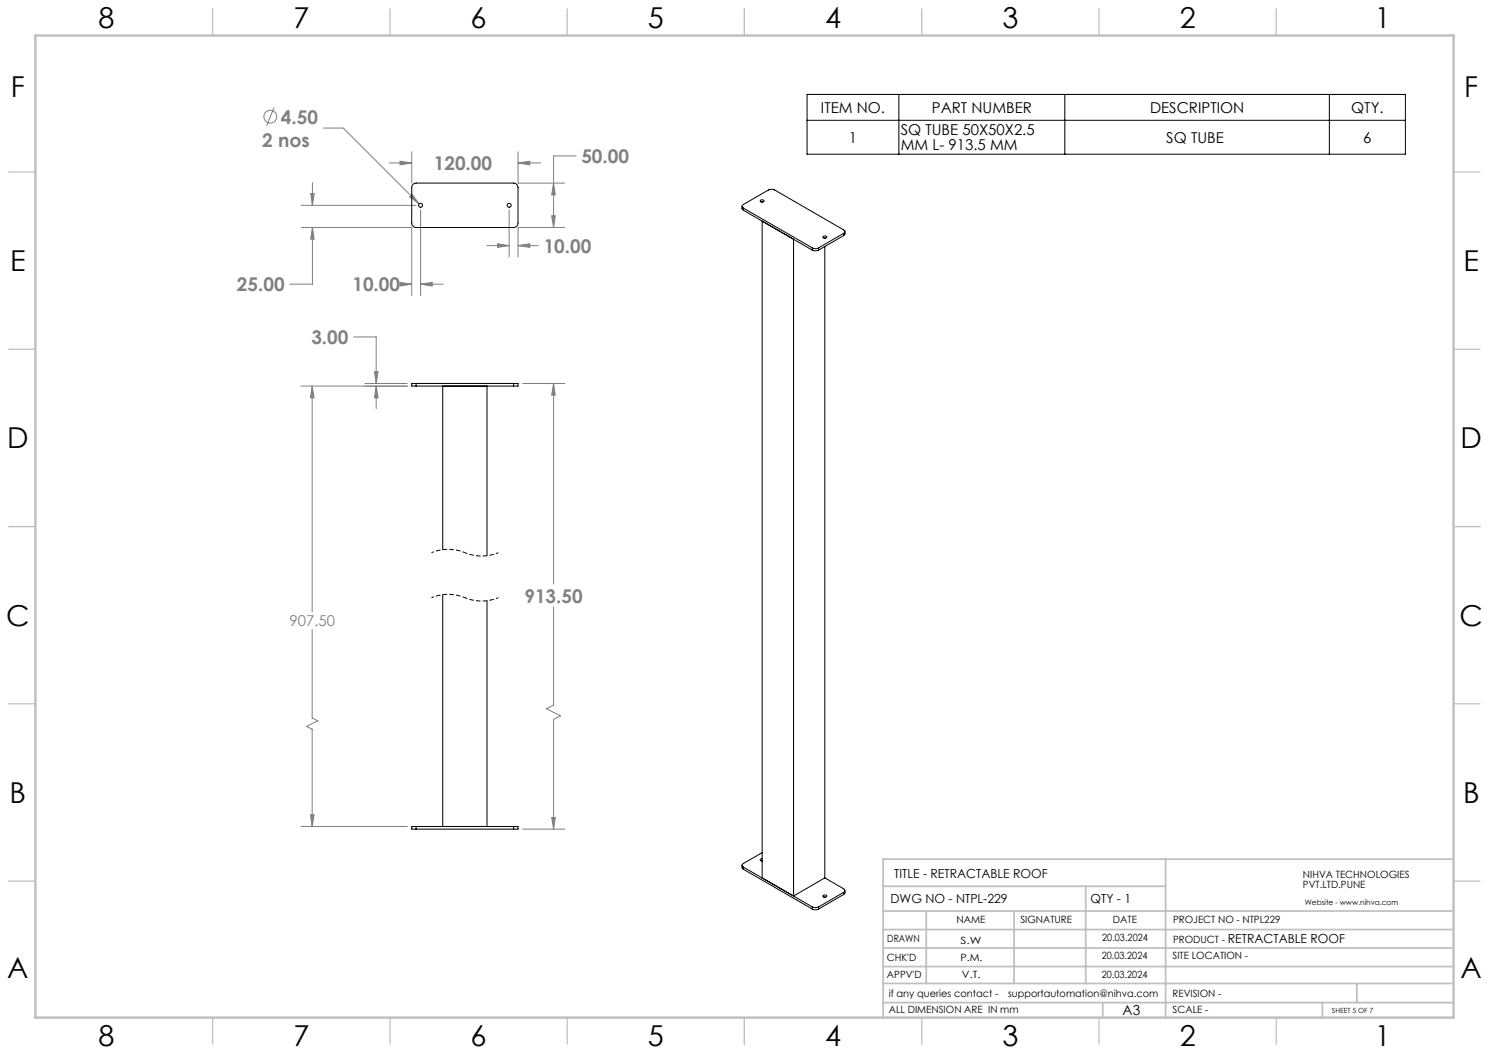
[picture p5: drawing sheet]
<svg xmlns="http://www.w3.org/2000/svg" width="420mm" height="297mm" viewBox="0 0 420 297" stroke-linecap="round" stroke-linejoin="round" font-family="sans-serif">
<g fill="none" stroke="#808080" stroke-width=".28">
<path d="M77.3 30.3l-2.1 5.2M91.3 36.1h5.5l21.4 21.4M84.9 57.9h32.5M87.6 54.6h1l-.5 3.3zM88.1 51.6v6.3M109.8 46h6.3M112.8 45.5l3.3 .5-3.3 .5zM115.5 55.5l.7-.7 2 2.7zM116.1 42.8v8.8M118.6 59.2v24.1M143.6 59.2v13.3M146.1 42.8v8.8"/>
<path d="M146.1 46h6.4M146.1 46l3.3-.5v1zM146.2 51.6h13.1M156.1 51.6l.5 3.4h-1zM162.5 44h-6.4v20.2M84.9 64.2h31.2M88.1 64.2v15.9h-6.3M88.1 64.2l.5 3.2h-1zM112.8 79.7l3.3 .4-3.3 .6zM116.1 64.2v19.1M137.3 69.3h6.3M140.3 68.8l3.3 .5-3.3 .5z"/>
<path d="M146.1 64.2v8.3M146.1 69.3h5.7M146.1 69.3l3.3-.5v1zM146.2 64.2h13.1M155.6 60.9h1l-.5 3.3zM99.8 95h6.3v13.2M114.3 80.1h1.8M118.6 80.1h6.4M118.6 80.1l3.3-.4v1zM84.9 108.9h30M88.1 108.9v63.7M88.1 108.9l.5 3.3h-1z"/>
<path d="M102.9 108.2h12M105.6 104.8h1l-.5 3.4zM106.1 108.9v6.3M106.1 108.9l.5 3.3h-1zM147.4 108.2h11.9M156.1 108.2v56.5M156.1 108.2l.5 3.2h-1zM88.1 177.6v24.9l1.5 .8-3.1 1.6 1.6 .8v27.4M156.1 171.2v27.7l-2 1 4 2-2 1v31M84.9 233.1h30M87.6 229.8h1l-.5 3.3zM147.4 233.9h11.9"/>
<path d="M155.6 230.6h1l-.5 3.3z"/>
<circle cx="76.3" cy="32.9" r="1.82"/>
</g>
<path d="M131.1 155.9a12.3 12.3 0 0 0-9.4 0M140.6 155.9a12.3 12.3 0 0 1-9.5 0M131.1 168.6a12.3 12.3 0 0 0-9.4 0M140.6 168.6a12.3 12.3 0 0 1-9.5 0" fill="none" stroke="#000" stroke-width=".28" stroke-dasharray="1.3 .6" stroke-dashoffset=".6" stroke-linecap="butt"/>
<path d="M227.6 26.6h168.8v16.9h-168.8zM227.6 33.9h168.8M253.5 26.6v16.9M300.4 26.6v16.9M375 26.6v16.9" fill="none" stroke="#000" stroke-width=".28"/>
<g fill="none" stroke="#c0c0c0" stroke-width=".35">
<path d="M60 2.5v7.5M110 2.5v7.5M160 2.5v7.5M210 2.5v7.5M260 2.5v7.5M310 2.5v7.5M360 2.5v7.5M2.5 48.5h7.5M410 48.5h7.5M2.5 98.5h7.5M410 98.5h7.5M2.5 148.5h7.5"/>
<path d="M410 148.5h7.5M2.5 198.5h7.5M410 198.5h7.5M2.5 248.5h7.5M410 248.5h7.5M60 287v7.5M110 287v7.5M160 287v7.5M210 287v7.5M260 287v7.5M310 287v7.5M360 287v7.5"/>
</g>
<g fill="none" stroke="#c0c0c0" stroke-width=".5">
<path d="M249.1 257h160.9M249.1 250h79.7M261.3 257v20.4M286 257v20.4M306.2 250v27.4M328.8 242.3v44.7M410 242.3h-160.9v44.7M249.1 272.6h160.9M249.1 267.4h160.9M249.1 262.2h160.9M249.1 277.4h160.9M382.7 277.4v5.4"/>
<path d="M249.1 282.8h160.9M311 282.8v4.2M373 282.8v4.2"/>
</g>
<path d="M10 10h400v277h-400z" fill="none" stroke="#c0c0c0" stroke-width=".7"/>
<g fill="#808080">
<path d="M88.1 108.9l.5 3.3h-1zM87.6 229.8h1l-.5 3.3z"/>
<path d="M156.1 108.2l.5 3.2h-1zM155.6 230.6h1l-.5 3.3zM105.6 104.8h1l-.5 3.4zM106.1 108.9l.5 3.3h-1zM156.1 51.6l.5 3.4h-1zM155.6 60.9h1l-.5 3.3zM112.8 45.5l3.3 .5-3.3 .5zM146.1 46l3.3-.5v1zM116.2 54.8l-.7 .7 2.7 2zM112.8 79.7l3.3 .4-3.3 .6zM118.6 80.1l3.3-.4v1zM140.3 68.8l3.3 .5-3.3 .5zM146.1 69.3l3.3-.5v1zM87.6 54.6h1l-.5 3.3zM88.1 64.2l.5 3.2h-1z"/>
</g>
<g fill="none" stroke="#000" stroke-width=".28">
<path d="M116.5 52l.9-.4h27.5a1.26 1.26 0 0 1 1.2 1.3v10a1.26 1.26 0 0 1-1.2 1.3h-27.5a1.26 1.26 0 0 1-1.3-1.3v-10.2zM209.3 58.2v.7l.4 .4M209.7 58.7a.53 .53 0 0 1-.4-.5 .53 .53 0 0 1 .4-.5l7-4.1a1.94 1.94 0 0 1 1.8 0l19.4 11.2a.51 .51 0 0 1 .4 .5 .51 .51 0 0 1-.4 .5M209.7 58.7v.6M209.7 58.7l19.4 11.2M209.7 59.3l19.4 11.3M214.5 56.5a.59 .59 0 0 1 .6-.2 .59 .59 0 0 1 .4 .5 .59 .59 0 0 1-.6 .2 .59 .59 0 0 1-.4-.5zM214.8 57h.4M215 62.4v185.2M223.8 67.5v185.2l8.9-5.1M229.1 69.9a1.94 1.94 0 0 0 1.8 0M229.1 70.6a1.94 1.94 0 0 0 1.8 0"/>
<path d="M229.1 69.9v.7M230.9 69.9v.7M232.1 66.7a.59 .59 0 0 1 .6-.2 .59 .59 0 0 1 .5 .5 .59 .59 0 0 1-.6 .2 .59 .59 0 0 1-.5-.5zM232.5 67.2h.3M232.7 67.2h.1M232.7 69.5v178.1M237.9 65.8v.7M237.9 65.8l-7 4.1M237.9 66.5l-7 4.1M238.3 65.3v.8l-.4 .4M117.4 108.2h-1.3v.7h1.3M117.4 108.2v.7"/>
<path d="M117.4 108.2h27.5M117.4 108.9h27.5M124.9 108.9v46.1M137.4 108.9v47.8M144.9 108.2h1.2v.7h-1.2M144.9 108.2v.7M124.9 167.7v65.4M137.4 169.4v63.7M117.4 233.1h-1.3v.8h1.3M117.4 233.1v.8M117.4 233.1h27.5M117.4 233.9h27.5"/>
<path d="M144.9 233.1h1.2v.8h-1.2M144.9 233.1v.8M209.3 244v.8l.4 .4M209.7 244.6l19.4 11.2M209.7 244.6v.6M209.7 245.2l19.4 11.2M214.8 242.8h.2M215 240.5l-5.3 3.1a.53 .53 0 0 0-.4 .5 .53 .53 0 0 0 .4 .5M215 242.2l-.6 .3 .6 .3M229.1 256.4a1.94 1.94 0 0 0 1.8 0M229.1 255.8a1.94 1.94 0 0 0 1.8 0M229.1 255.8v.6"/>
<path d="M230.9 255.8v.6M232.1 252.6a.59 .59 0 0 1 .6-.2 .59 .59 0 0 1 .5 .5 .59 .59 0 0 1-.6 .2 .59 .59 0 0 1-.5-.5zM232.5 253h.3M232.7 247.6l5.2 3.1a.53 .53 0 0 1 .4 .5 .53 .53 0 0 1-.4 .5M237.9 251.7l-7 4.1M237.9 251.7v.6M237.9 252.3l-7 4.1M238.3 251.2v.8l-.4 .3"/>
<circle cx="118.6" cy="57.9" r=".56"/>
<circle cx="143.6" cy="57.9" r=".56"/>
</g>
<g font-size="8.1">
<text x="27.8" y="8">8</text>
<text x="82.8" y="8">7</text>
<text x="132.8" y="8">6</text>
<text x="182.8" y="8">5</text>
<text x="232.8" y="8">4</text>
<text x="282.8" y="8">3</text>
<text x="332.8" y="8">2</text>
<text x="387.8" y="8">1</text>
<text x="3" y="27.2">F</text>
<text x="413" y="27.2">F</text>
<text x="2.8" y="76.5">E</text>
<text x="412.8" y="76.5">E</text>
<text x="2" y="126.5">D</text>
<text x="412" y="126.5">D</text>
<text x="1.7" y="176.5">C</text>
<text x="411.7" y="176.5">C</text>
<text x="2.7" y="226.5">B</text>
<text x="412.7" y="226.5">B</text>
<text x="2" y="275.7">A</text>
<text x="412" y="275.7">A</text>
<text x="27.8" y="295">8</text>
<text x="82.8" y="295">7</text>
<text x="132.8" y="295">6</text>
<text x="182.8" y="295">5</text>
<text x="232.8" y="295">4</text>
<text x="282.8" y="295">3</text>
<text x="332.8" y="295">2</text>
<text x="387.8" y="295">1</text>
</g>
<g font-size="5.3" fill="#808080">
<text x="79.2" y="34.9">4.50</text>
<text x="73.9" y="41.4">2 nos</text>
<text x="164" y="46.1">50.00</text>
<text x="122.4" y="48">120.00</text>
<text x="153.4" y="71.3">10.00</text>
<text x="66.8" y="82.2">25.00</text>
<text x="99.4" y="82.2">10.00</text>
<text x="87.8" y="97.1">3.00</text>
<text x="147.9" y="170">913.50</text>
</g>
<g font-size="4.2">
<text x="231.6" y="31.8">ITEM NO.</text>
<text x="262.8" y="31.8">PART NUMBER</text>
<text x="324.4" y="31.8">DESCRIPTION</text>
<text x="381.1" y="31.8">QTY.</text>
<text x="239.4" y="40.2">1</text>
<text x="254.1" y="38.2">SQ TUBE 50X50X2.5</text>
<text x="329" y="40.2">SQ TUBE</text>
<text x="384.5" y="40.2">6</text>
<text x="254.1" y="42.3">MM L- 913.5 MM</text>
</g>
<text font-size="4.2" fill="#808080" x="81.6" y="176.7">907.50</text>
<text font-size="3.9" x="316.7" y="286.4">A3</text>
<g font-size="3.5">
<text x="252.2" y="247.7">TITLE - RETRACTABLE ROOF</text>
<text x="251.2" y="254.8">DWG NO - NTPL-229</text>
<text x="307.6" y="254.8">QTY - 1</text>
<text x="346.3" y="266.1">RETRACTABLE ROOF</text>
</g>
<g font-size="2.8">
<text x="367.5" y="247.7">NIHVA TECHNOLOGIES</text>
<text x="367.5" y="250.5">PVT.LTD.PUNE</text>
<text x="269.8" y="260.4">NAME</text>
<text x="287.8" y="260.4">SIGNATURE</text>
<text x="313.9" y="260.5">DATE</text>
<text x="330.9" y="260.5">PROJECT NO - NTPL229</text>
<text x="250.3" y="265.7">DRAWN</text>
<text x="270.9" y="266.1">S.W</text>
<text x="310.9" y="265.5">20.03.2024</text>
<text x="330.9" y="266.1">PRODUCT -</text>
<text x="250.2" y="271.1">CHK'D</text>
<text x="250.2" y="275.8">APPV'D</text>
<text x="270.9" y="271.1">P.M.</text>
<text x="271.3" y="275.8">V.T.</text>
<text x="310.8" y="270.6">20.03.2024</text>
<text x="310.8" y="275.8">20.03.2024</text>
<text x="330.7" y="270.6">SITE LOCATION -</text>
<text x="250.7" y="281.1">if any queries contact -</text>
<text x="284.3" y="281.1">supportautomation@nihva.com</text>
<text x="330.7" y="281.1">REVISION -</text>
<text x="250.7" y="285.6">ALL DIMENSION ARE IN mm</text>
<text x="330.7" y="285.6">SCALE -</text>
</g>
<text font-size="2.1" x="368.1" y="255.1">Website - www.nihva.com</text>
<text font-size="2" x="375.7" y="285.6">SHEET 5 OF 7</text>
</svg>
